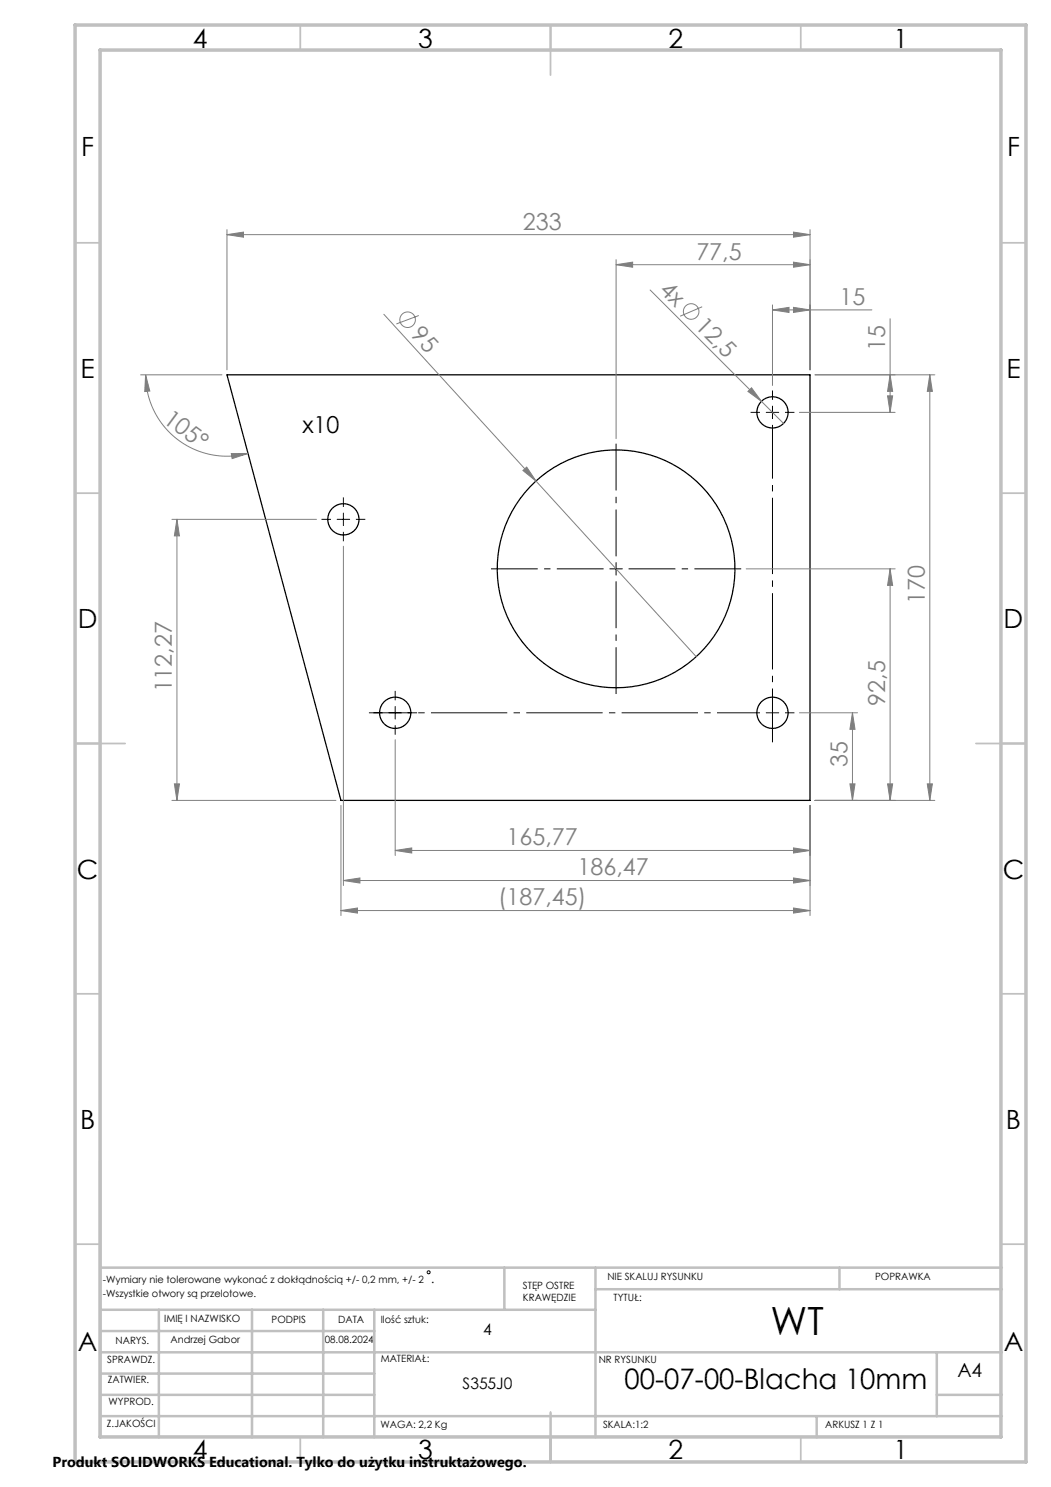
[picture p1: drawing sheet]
<svg xmlns="http://www.w3.org/2000/svg" width="210mm" height="297mm" viewBox="0 0 210 297" stroke-linecap="round" stroke-linejoin="round" font-family="sans-serif">
<g fill="none" stroke="#000" stroke-width=".25">
<path d="M45.4 74.9h116.5v85h-93.8z"/>
<circle cx="154.4" cy="82.4" r="3.1"/>
<circle cx="68.6" cy="103.7" r="3.1"/>
<circle cx="123.1" cy="113.6" r="23.8"/>
<circle cx="79" cy="142.4" r="3.1"/>
<circle cx="154.4" cy="142.4" r="3.1"/>
</g>
<g fill="none" stroke="#808080" stroke-width=".2">
<path d="M45.4 46.9l3.3-.5v1zM45.4 45.9v28M45.4 46.9h116.5M123.1 52.9l3.3-.5v1zM123.1 51.9v35.7M123.1 52.9h38.8M129.9 57.9l22.2 22.3M158.5 46.4l3.4 .5-3.4 .5zM158.5 52.4l3.4 .5-3.4 .5zM161.9 45.9v28M28.1 74.9h16.3M29.1 74.9l.8 3.2-1 .1z"/>
<path d="M29.1 74.9a16.3 16.3 0 0 0 20.5 15.7M76.7 62.8l30.4 33.3M83.7 63l-4.5 1.7M140.3 61.3l-4.4 1.9M149.4 78.2l.8-.7 1.9 2.7zM154.4 61.9l3.3-.5v1zM154.4 60.9v16.1M154.4 61.9h19.8M158.5 61.4l3.4 .5-3.4 .5zM162.9 74.9h23.9M177.3 79.1h1.1l-.5 3.3zM177.9 74.9l.5 3.3h-1.1z"/>
<path d="M177.9 63.7v18.7M185.8 74.9v85M185.8 74.9l.5 3.3h-1zM46.2 90.6h3.4l-3.2 1zM104.5 94l.7-.7 1.9 2.8zM107.1 96.1l32 35.1M152.1 80.2l4.5 4.4M159.7 82.4h19.2M34.4 103.7h28.8M35.4 103.7l.5 3.3h-1.1zM35.4 103.7v56.2M68.6 109.1v67.8"/>
<path d="M149.1 113.6h29.8M177.9 113.6l.5 3.3h-1.1zM177.9 113.6v46.3M34.4 159.9h32.7M34.8 156.6h1.1l-.5 3.3zM79 147.7v23.2M159.7 142.4h11.6M162.9 159.9h23.9M169.8 156.6h1l-.5 3.3zM170.3 142.4l.5 3.3h-1zM170.3 142.4v17.5M177.3 156.6h1.1l-.5 3.3z"/>
<path d="M185.3 156.6h1l-.5 3.3zM68.1 160.9v22M68.6 175.9l3.3-.5v1zM68.6 175.9h93.3M79 169.9l3.3-.5v1zM79 169.9h82.9M158.5 169.4l3.4 .5-3.4 .5zM158.5 175.4l3.4 .5-3.4 .5zM161.9 160.9v22M68.1 181.9l3.3-.5v1zM68.1 181.9h93.8M158.5 181.4l3.4 .5-3.4 .5z"/>
<circle cx="81.4" cy="63.9" r="1.56"/>
<circle cx="138.1" cy="62.2" r="1.56"/>
</g>
<g fill="none" stroke="#000" stroke-width=".2">
<path d="M153.1 82.4h2.5M154.4 81.1v2.5M67.4 103.7h2.5M68.6 102.5v2.5M121.9 113.6h2.5M123.1 112.4v2.5M77.7 142.4h2.5M79 141.1v2.5M153.1 142.4h2.5M154.4 141.1v2.5"/>
<circle cx="85.6" cy="254.1" r=".3"/>
</g>
<path d="M120.6 113.6h-22.5M123.1 111.1v-22.5M123.1 116.1v22.5M125.6 113.6h22.5" fill="none" stroke="#000" stroke-width=".2" stroke-dasharray="15.2 1.3 1.3 1.3" stroke-dashoffset="5.9" stroke-linecap="butt"/>
<g fill="none" stroke="#000" stroke-width=".2" stroke-dasharray="15.2 1.3 1.3 1.3" stroke-linecap="butt">
<path d="M154.4 79.9v-1.9M151.9 82.4h-1.9M156.9 82.4h1.8M66.1 103.7h-1.9M68.6 101.2v-1.8M68.6 106.2v1.9M71.1 103.7h1.9M79 139.9v-1.9M154.4 139.9v-1.9M76.5 142.4h-1.9M79 144.9v1.8M81.5 142.4h1.8"/>
<path d="M154.4 144.9v1.8M156.9 142.4h1.8"/>
</g>
<path d="M154.4 84.9v63.4" fill="none" stroke="#000" stroke-width=".2" stroke-dasharray="15.2 1.3 1.3 1.3" stroke-dashoffset="4.5" stroke-linecap="butt"/>
<path d="M151.9 142.4h-78.2" fill="none" stroke="#000" stroke-width=".2" stroke-dasharray="15.2 1.3 1.3 1.3" stroke-dashoffset="6.7" stroke-linecap="butt"/>
<path d="M20.2 253.2h180" fill="none" stroke="#c0c0c0" stroke-width=".2"/>
<g fill="none" stroke="#c0c0c0" stroke-width=".35">
<path d="M60 5v5M110 5v10M160 5v5M15 48.5h5M200 48.5h5M15 98.5h5M200 98.5h5M15 148.5h10M195 148.5h10M15 198.5h5M200 198.5h5M15 248.5h5"/>
<path d="M200 248.5h5M60 287v5M110 282v10.2M160 287v5"/>
</g>
<g fill="none" stroke="#c0c0c0" stroke-width=".5">
<path d="M20 231.7v55.3M20.2 253.2h180M100.8 253.2v8.4M119 253.2v33.9M119 257.5h81.2M167.7 253.2v4.3M20.2 265.9h54.6M20.2 261.6h98.8M20.2 278.6h54.6M20.2 274.4h54.6M20.2 270.1h180M31.7 261.6v25.5"/>
<path d="M50.4 261.6v25.5M64.6 261.6v25.5M74.8 261.6v25.5M187.2 278.6h13M187.2 270.1v12.8M20.2 282.9h180M163.2 282.9v4.2"/>
</g>
<path d="M15 5h190v287h-190zM20 10h180v277h-180z" fill="none" stroke="#c0c0c0" stroke-width=".7"/>
<g fill="#808080">
<path d="M104.5 94l.7-.7 1.9 2.8z"/>
<path d="M149.4 78.2l.8-.7 1.9 2.7z"/>
<path d="M68.1 181.9l3.3-.5v1zM158.5 181.4l3.4 .5-3.4 .5z"/>
<path d="M154.4 61.9l3.3-.5v1zM158.5 61.4l3.4 .5-3.4 .5zM79 169.9l3.3-.5v1zM158.5 169.4l3.4 .5-3.4 .5zM68.6 175.9l3.3-.5v1zM158.5 175.4l3.4 .5-3.4 .5zM123.1 52.9l3.3-.5v1zM158.5 52.4l3.4 .5-3.4 .5z"/>
<path d="M158.5 46.4l3.4 .5-3.4 .5zM45.4 46.9l3.3-.5v1z"/>
<path d="M177.3 79.1h1.1l-.5 3.3zM177.9 74.9l.5 3.3h-1.1z"/>
<path d="M185.8 74.9l.5 3.3h-1zM185.3 156.6h1l-.5 3.3zM170.3 142.4l.5 3.3h-1zM169.8 156.6h1l-.5 3.3zM35.4 103.7l.5 3.3h-1.1zM34.8 156.6h1.1l-.5 3.3zM177.9 113.6l.5 3.3h-1.1zM177.3 156.6h1.1l-.5 3.3z"/>
<path d="M29.1 74.9l.8 3.2-1 .1zM46.2 90.6h3.4l-3.2 1z"/>
</g>
<text font-size="7.8" x="154" y="266.7">WT</text>
<text font-size="5.6" x="124.8" y="277.5">00-07-00-Blacha 10mm</text>
<g font-size="5.3">
<text x="38.5" y="9.5">4</text>
<text x="83.5" y="9.5">3</text>
<text x="133.6" y="9.5">2</text>
<text x="178.6" y="9.5">1</text>
<text x="16.2" y="31.2">F</text>
<text x="201.2" y="31.2">F</text>
<text x="16.1" y="75.5">E</text>
<text x="201.1" y="75.5">E</text>
<text x="15.5" y="125.5">D</text>
<text x="200.5" y="125.5">D</text>
<text x="15.4" y="175.5">C</text>
<text x="200.4" y="175.5">C</text>
<text x="16" y="225.5">B</text>
<text x="201" y="225.5">B</text>
<text x="15.5" y="269.7">A</text>
<text x="200.5" y="269.7">A</text>
<text x="38.5" y="291.5">4</text>
<text x="83.5" y="291.5">3</text>
<text x="133.6" y="291.5">2</text>
<text x="178.6" y="291.5">1</text>
</g>
<g font-size="4.7" fill="#808080">
<text x="104.5" y="45.9">233</text>
<text x="139.1" y="51.9">77,5</text>
<text x="131.6" y="58.1" transform="rotate(45 131.6 58.1)">4x</text>
<text x="138.7" y="65.2" transform="rotate(45 138.7 65.2)">12,5</text>
<text x="167.7" y="60.9">15</text>
<text x="81.9" y="66.9" transform="rotate(48 81.9 66.9)">95</text>
<text x="176.8" y="70.1" transform="rotate(-90 176.8 70.1)">15</text>
<text x="32.4" y="84.2" transform="rotate(37 32.4 84.2)">105°</text>
<text x="184.8" y="120.6" transform="rotate(-90 184.8 120.6)">170</text>
<text x="34.3" y="138.3" transform="rotate(-90 34.3 138.3)">112,27</text>
<text x="176.8" y="141" transform="rotate(-90 176.8 141)">92,5</text>
<text x="169.3" y="153.3" transform="rotate(-90 169.3 153.3)">35</text>
<text x="101.2" y="168.9">165,77</text>
<text x="115.4" y="174.9">186,47</text>
<text x="99.5" y="180.9">(187,45)</text>
</g>
<text font-size="4.7" x="60.4" y="86.5">x10</text>
<text font-size="3.9" x="191.3" y="275.1">A4</text>
<g font-size="3.2">
<text x="96.5" y="266.7">4</text>
<text x="92.4" y="277.5">S355J0</text>
</g>
<text font-size="2.9" x="10.5" y="292.9">Produkt SOLIDWORKS Educational. Tylko do użytku instruktażowego.</text>
<text font-size="2.8" x="86.2" y="256.3">.</text>
<g font-size="2">
<text x="20.5" y="256.2">-Wymiary nie tolerowane wykonać z dokłądnością +/- 0,2 mm, +/- 2</text>
<text x="104.5" y="257.4">STĘP OSTRE</text>
<text x="121.4" y="255.7">NIE SKALUJ RYSUNKU</text>
<text x="174.8" y="255.7">POPRAWKA</text>
<text x="20.6" y="259">-Wszystkie otwory są przelotowe.</text>
<text x="104.5" y="259.9">KRAWĘDZIE</text>
<text x="122.6" y="259.9">TYTUŁ:</text>
<text x="23.1" y="268.4">NARYS.</text>
<text x="32.8" y="264">IMIĘ I NAZWISKO</text>
<text x="34.1" y="268.2">Andrzej Gabor</text>
<text x="54.3" y="264.2">PODPIS</text>
<text x="64.9" y="268.2">08.08.2024</text>
<text x="67.5" y="264.2">DATA</text>
<text x="76.1" y="264.2">Ilość sztuk:</text>
<text x="21.4" y="272.2">SPRAWDZ.</text>
<text x="76.1" y="272.1">MATERIAŁ:</text>
<text x="119.6" y="272.3">NR RYSUNKU</text>
<text x="21.5" y="276.3">ZATWIER.</text>
<text x="21.7" y="280.6">WYPROD.</text>
<text x="21.4" y="285">Z.JAKOŚCI</text>
<text x="76" y="285.2">WAGA: 2,2 Kg</text>
<text x="120.5" y="285.2">SKALA:1:2</text>
<text x="164.9" y="285.2">ARKUSZ 1 Z 1</text>
</g>
</svg>
